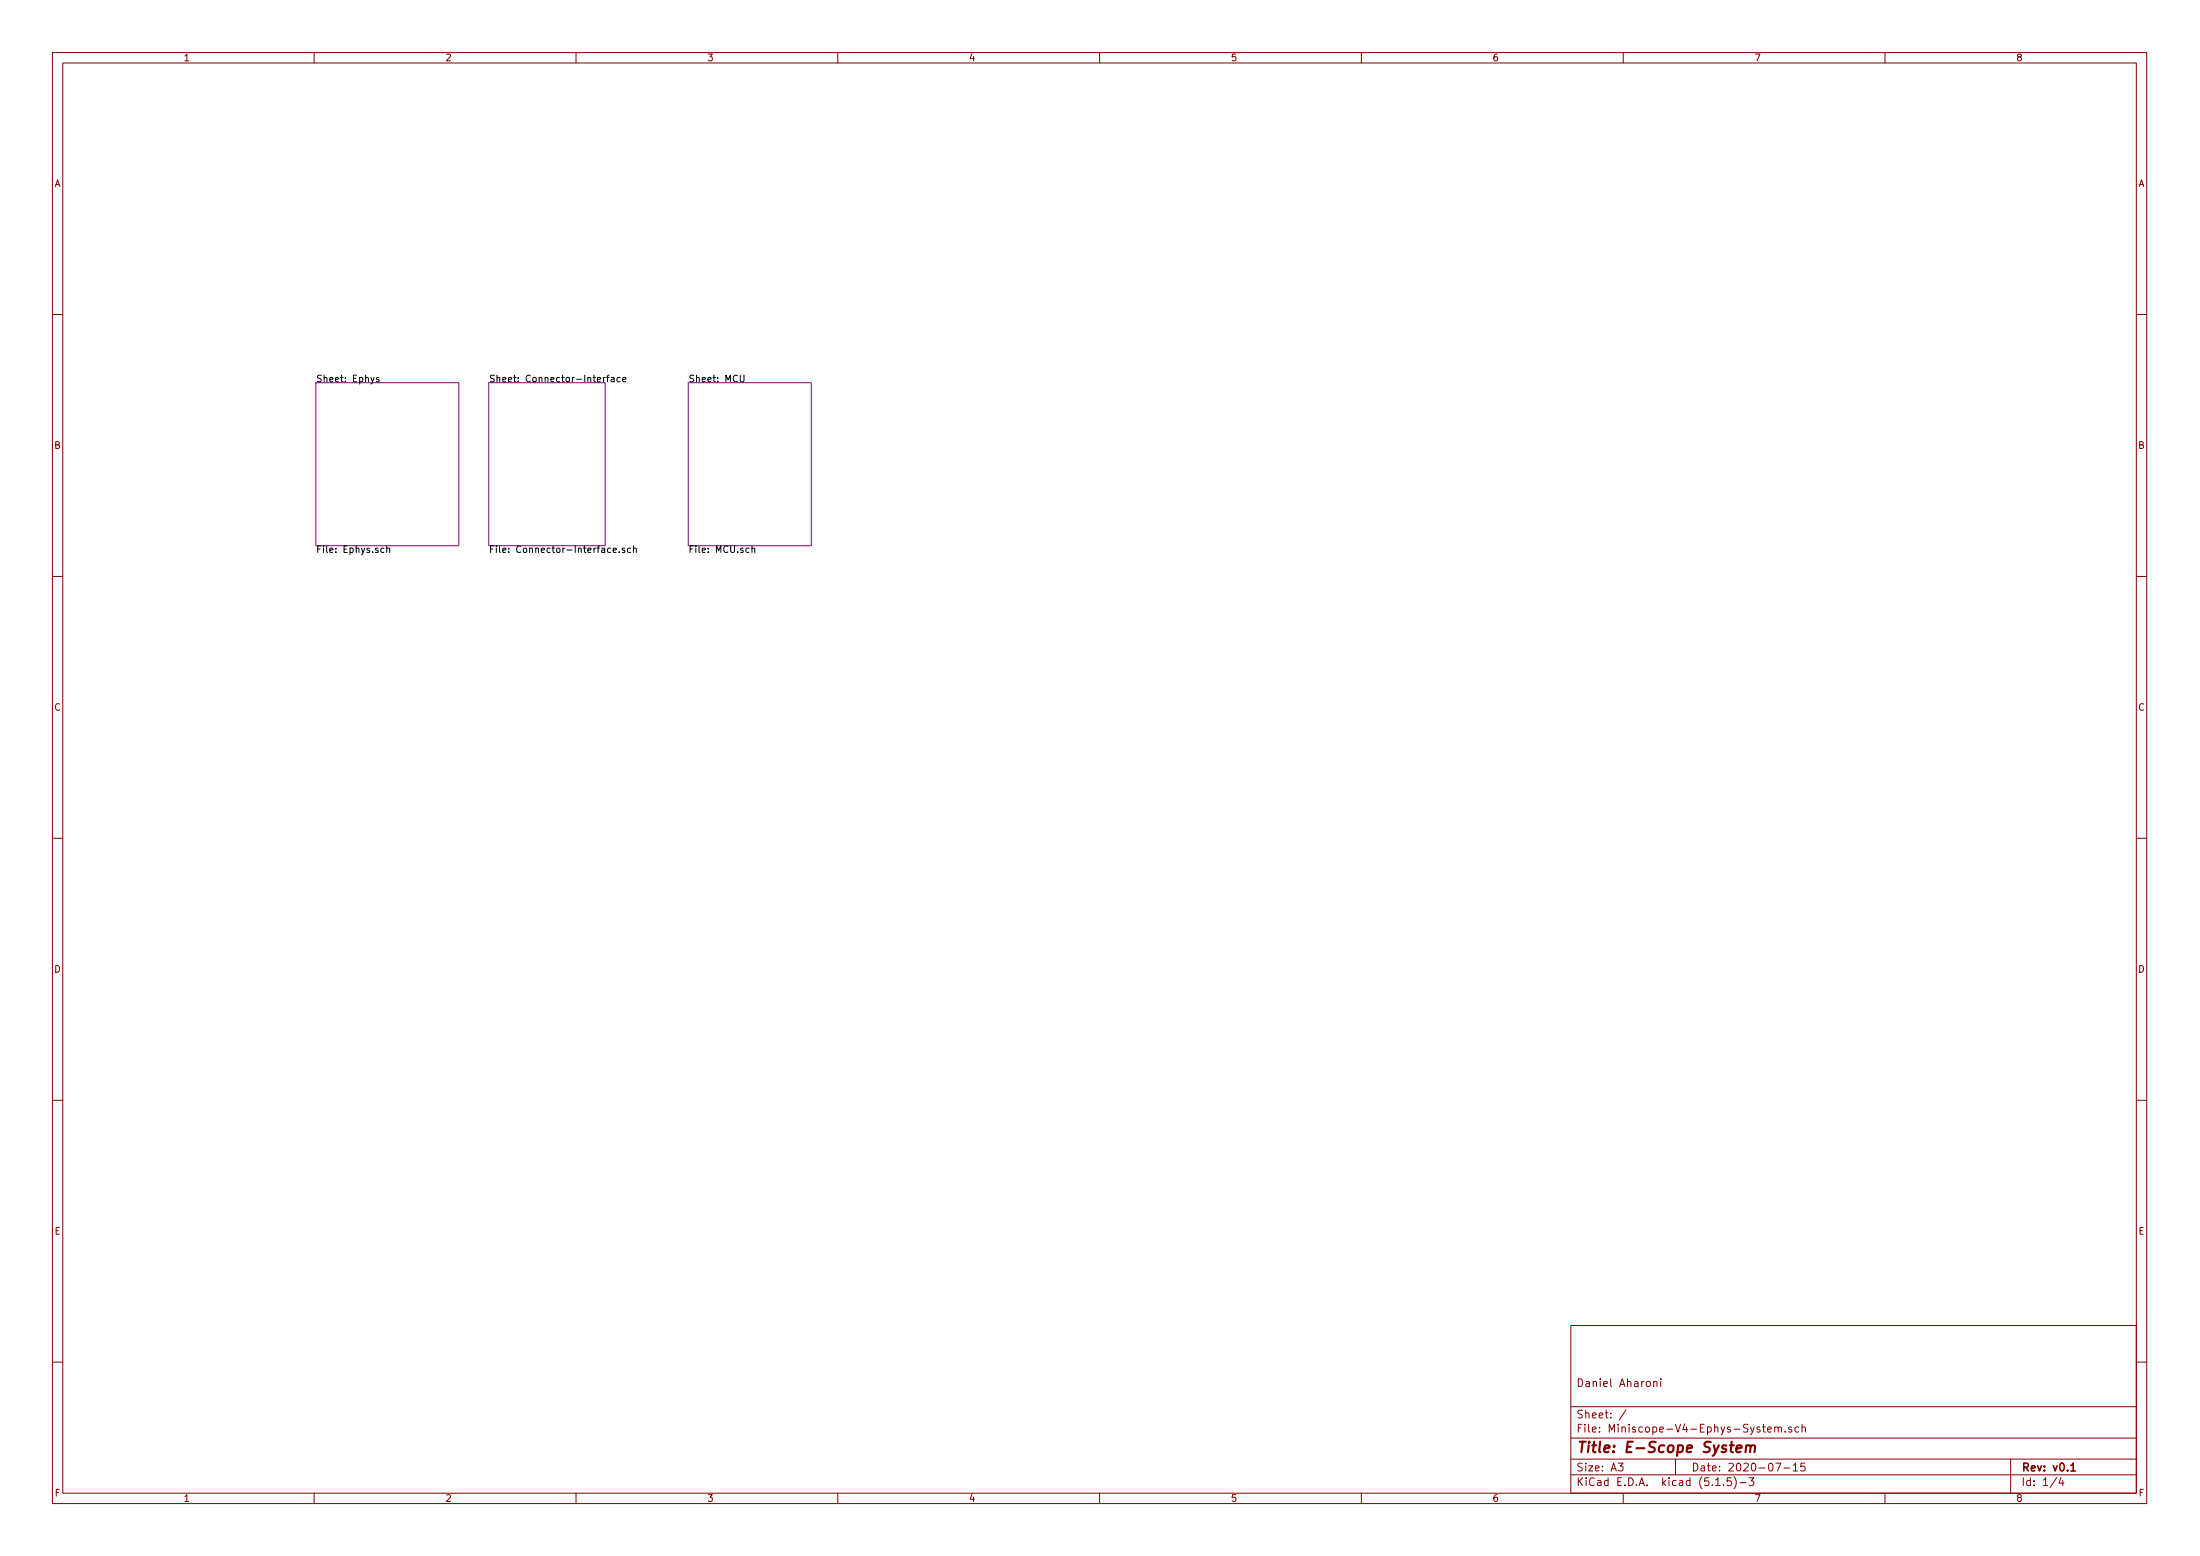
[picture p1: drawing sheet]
<svg xmlns="http://www.w3.org/2000/svg" width="420mm" height="297mm" viewBox="0 0 420 297" stroke-linecap="round" stroke-linejoin="round" font-family="sans-serif">
<g fill="none" stroke="#840000" stroke-width=".19">
<path d="M10 10h400v277h-400zM12 12h396v273.1h-396zM60 10v2M110 10v2M160 10v2M210 10v2M260 10v2M310 10v2M360 10v2M10 60h2M408 60h2M10 110h2"/>
<path d="M408 110h2M10 160h2M408 160h2M10 210h2M408 210h2M300 253h108v32.1h-108zM10 260h2M300 278.5h108M300 274.5h108M300 268.5h108M309 279.3h1l-.5 .6 .4 .1v.7l-.2 .1-.7-.1M310.5 269.1l-1.2 2"/>
<path d="M315.8 263.8l.3-.1 .3 .1 .1 .9M315.8 263.7v1M317.2 263.2v.2M317.2 263.7v1M320 278.5v3M336.6 272.4h.6M336.8 271.9v1.3l.4 .2M337.6 272.9l.7-.1-.1-.3-.4-.1-.2 .2 .1 .7h.5M338.9 272.5h.1a.37 .37 0 0 1 .6 .1v.8M338.9 272.4v1M339.1 279.3h1l-.6 1.5M339.6 272.6l.2-.2 .4 .1v.9"/>
<path d="M340.9 273.3v.1M342.2 272.5a.37 .37 0 0 0-.6 .1l.1 .2 .5 .2v.1l-.2 .3-.4-.1M342.5 279.7l.4-.4v1.5M343.5 272.5l-.4-.1-.3 .3 .1 .6 .2 .1 .4-.1M344.1 272.5h.1a.37 .37 0 0 1 .6 .1v.8M344.1 271.9v1.5M344.7 279.3h-.7l-.1 .7 .2-.1h.5l.2 .3-.1 .5-.3 .1-.5-.1M384 278.5v6.6M408 260h2M60 285.1v1.9M110 285.1v1.9M160 285.1v1.9"/>
<path d="M210 285.1v1.9M260 285.1v1.9M300 281.5h108M310 285.1v1.9M327.7 283.6h.8M329.2 283.5v.1M330.6 282.1h-.7l-.1 .7 .2-.1h.5l.2 .3-.1 .5-.2 .1-.6-.1M331.2 281.9a1.71 1.71 0 0 1 0 2.3M332.3 283h1.2M334 282.1h.9l-.5 .6 .5 .1v.7l-.2 .1-.7-.1M340.7 280.2h1.1M342.5 280.8h.8"/>
<path d="M360 285.1v1.9M392.8 282l-1.3 2M393.6 282l-.4 1.1h1M394 282.6v1"/>
</g>
<path d="M395.5 279.7l.4-.4v1.5M395.5 280.8h.9" fill="none" stroke="#840000" stroke-width=".3"/>
<path d="M331.6 276.6l1-.2v-.4h-.8l-.2 .9 .2 .3 .6-.1M333.5 276.1l.3-.2 .5 .1-.1 1.2M333.5 275.9l-.2 1.3M334.3 276.2a.47 .47 0 0 1 .5-.3 .47 .47 0 0 1 .4 .3l-.1 1" fill="none" stroke="#840000" stroke-width=".41"/>
<path d="M60.3 73.1h27.3v31.1h-27.3zM93.3 73.1h22.3v31.1h-22.3zM131.4 73.1h23.5v31.1h-23.5z" fill="none" stroke="#840084" stroke-width=".19"/>
<g fill="none" stroke="#000" stroke-width=".19">
<path d="M71.5 72l-.5 1.2-.2 .1M72.4 72.1l-.3-.1-.2 .2v.2l.5 .1v.3h-.5M115.2 72v.9M115.6 72l-.4 .3M115.8 72h.5M116.3 71.6l-.3 .2v1.1M116.8 72.1h.4l.1 .8M117.3 72.4h-.4l-.2 .2 .2 .3 .4-.1M118.4 72.1l-.3-.1-.3 .3 .2 .5h.4M118.9 72.5l.6-.1v-.3l-.4-.1-.2 .2 .1 .6h.5M141.4 71.6v1.1l.2 .2h.3l.2-.2v-1.1M73.3 104.7l-.3-.1-.3 .3 .1 .5h.5"/>
<path d="M73.9 104.8l.5-.1v.8M73.9 104.2v1.3M116.6 104.7l-.3-.1-.3 .3 .2 .5h.4M117.1 105l.6-.1v-.2l-.4-.1-.2 .2 .1 .6h.5M118.3 105.3v.2M119.3 104.7l-.3-.1-.2 .2 .1 .2 .4 .1v.3h-.5M120.4 104.7l-.3-.1-.3 .3 .2 .5h.4M121 104.8l.2-.2 .3 .1v.8M121 104.2v1.3M143.6 104.8l.2-.2 .3 .1v.8M143.6 104.2v1.3"/>
</g>
<text font-size="2.8" fill="#840000" x="301" y="277.3">Title: E-Scope System</text>
<g font-size="2.1" fill="#840000">
<text x="301" y="264.8">Daniel Aharoni</text>
<text x="301" y="273.5">File: Miniscope-V4-Ephys-System.sch</text>
<text x="301" y="270.8">Sheet: /</text>
<text x="301" y="280.9">Size: A3</text>
<text x="323" y="280.9">Date: 2020-07-15</text>
<text x="386" y="280.9">Rev: v0.1</text>
<text x="301" y="283.7">KiCad E.D.A. kicad (5.1.5)-3</text>
<text x="386" y="283.7">Id: 1/4</text>
</g>
<g font-size="1.8" fill="#840000">
<text x="35" y="11.7">1</text>
<text x="85" y="11.7">2</text>
<text x="135" y="11.7">3</text>
<text x="185" y="11.7">4</text>
<text x="235" y="11.7">5</text>
<text x="285" y="11.7">6</text>
<text x="335" y="11.7">7</text>
<text x="385" y="11.7">8</text>
<text x="10.4" y="35.7">A</text>
<text x="408.4" y="35.7">A</text>
<text x="10.4" y="85.7">B</text>
<text x="408.4" y="85.7">B</text>
<text x="10.4" y="135.7">C</text>
<text x="408.4" y="135.7">C</text>
<text x="10.4" y="185.7">D</text>
<text x="408.4" y="185.7">D</text>
<text x="10.4" y="235.7">E</text>
<text x="408.4" y="235.7">E</text>
<text x="10.5" y="285.7">F</text>
<text x="35" y="286.7">1</text>
<text x="85" y="286.7">2</text>
<text x="135" y="286.7">3</text>
<text x="185" y="286.7">4</text>
<text x="235" y="286.7">5</text>
<text x="285" y="286.7">6</text>
<text x="335" y="286.7">7</text>
<text x="385" y="286.7">8</text>
<text x="408.5" y="285.7">F</text>
</g>
<g font-size="1.8">
<text x="60.3" y="73">Sheet: Ephys</text>
<text x="93.3" y="73">Sheet: Connector-Interface</text>
<text x="131.4" y="73">Sheet: MCU</text>
<text x="60.3" y="105.5">File: Ephys.sch</text>
<text x="93.3" y="105.5">File: Connector-Interface.sch</text>
<text x="131.4" y="105.5">File: MCU.sch</text>
</g>
</svg>
